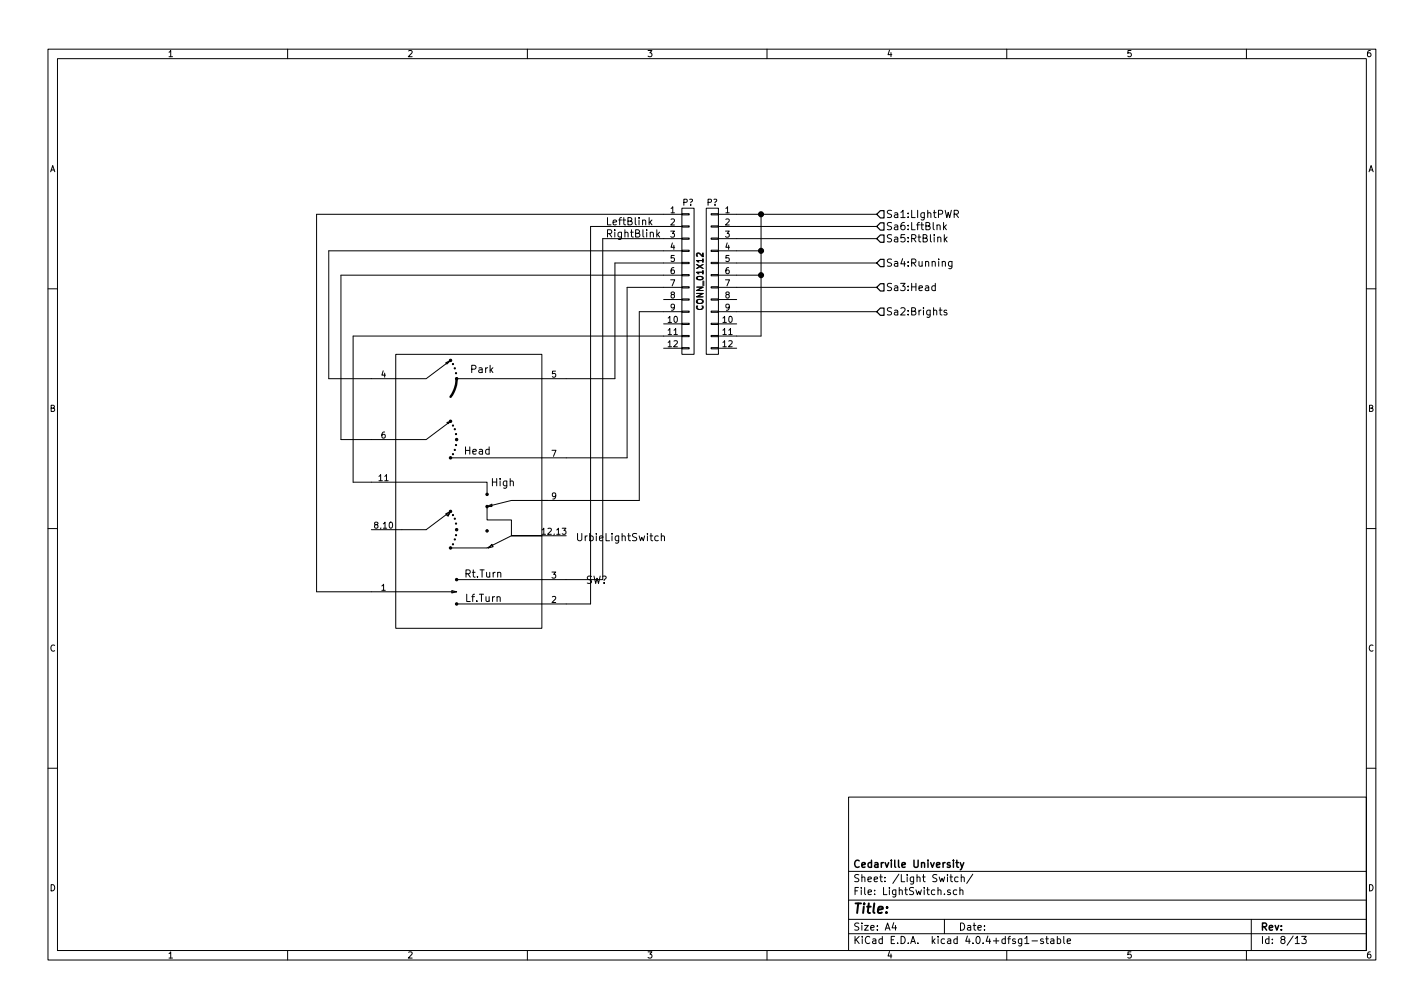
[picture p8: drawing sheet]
EESchema Schematic File Version 2
LIBS:UrbieSchematics-rescue
LIBS:power
LIBS:device
LIBS:transistors
LIBS:conn
LIBS:linear
LIBS:regul
LIBS:74xx
LIBS:cmos4000
LIBS:adc-dac
LIBS:memory
LIBS:xilinx
LIBS:microcontrollers
LIBS:dsp
LIBS:microchip
LIBS:analog_switches
LIBS:motorola
LIBS:texas
LIBS:intel
LIBS:audio
LIBS:interface
LIBS:digital-audio
LIBS:philips
LIBS:display
LIBS:cypress
LIBS:siliconi
LIBS:opto
LIBS:atmel
LIBS:contrib
LIBS:valves
LIBS:Supermileage
LIBS:UrbieSchematics-cache
EELAYER 25 0
EELAYER END
$Descr A4 11693 8268
encoding utf-8
Sheet 8 13
Title ""
Date ""
Rev ""
Comp "Cedarville University"
Comment1 ""
Comment2 ""
Comment3 ""
Comment4 ""
$EndDescr
$Comp
L UrbieLightSwitch SW?
U 1 1
P 4550 4200
F 0 "SW?" H 4900 3650 60  0000 C CNN
F 1 "UrbieLightSwitch" H 5100 4000 60  0000 C CNN
F 2 "" H 4900 3650 60  0001 C CNN
F 3 "" H 4900 3650 60  0001 C CNN
	1    4550 4200
	1    0    0    -1  
$EndComp
$Comp
L CONN_01X12 P?
U 1 1
P 5650 2300
F 0 "P?" H 5650 2950 50  0000 C CNN
F 1 "CONN_01X12" V 5750 2300 50  0000 C CNN
F 2 "" H 5650 2300 50  0000 C CNN
F 3 "" H 5650 2300 50  0000 C CNN
	1    5650 2300
	1    0    0    -1  
$EndComp
$Comp
L CONN_01X12 P?
U 1 1
P 5850 2300
F 0 "P?" H 5850 2950 50  0000 C CNN
F 1 "CONN_01X12" V 5950 2300 50  0000 C CNN
F 2 "" H 5850 2300 50  0000 C CNN
F 3 "" H 5850 2300 50  0000 C CNN
	1    5850 2300
	-1   0    0    -1  
$EndComp
Wire Wire Line
	2600 1750 5450 1750
Wire Wire Line
	2700 2050 5450 2050
Wire Wire Line
	2800 2250 5450 2250
Wire Wire Line
	2900 2750 5450 2750
Wire Wire Line
	6050 1750 7200 1750
Wire Wire Line
	6250 1750 6250 2750
Wire Wire Line
	6250 2050 6050 2050
Wire Wire Line
	6250 2250 6050 2250
Connection ~ 6250 2050
Wire Wire Line
	6250 2750 6050 2750
Connection ~ 6250 2250
Connection ~ 6250 1750
Text HLabel 7200 1750 2    60   Input ~ 0
Sa1:LIghtPWR
Text HLabel 7200 2550 2    60   Input ~ 0
Sa2:Brights
Text HLabel 7200 2350 2    60   Input ~ 0
Sa3:Head
Text HLabel 7200 2150 2    60   Input ~ 0
Sa4:Running
Text HLabel 7200 1950 2    60   Input ~ 0
Sa5:RtBlink
Text HLabel 7200 1850 2    60   Input ~ 0
Sa6:LftBlnk
Wire Wire Line
	6050 2550 7200 2550
Wire Wire Line
	6050 2350 7200 2350
Wire Wire Line
	6050 2150 7200 2150
Wire Wire Line
	6050 1950 7200 1950
Wire Wire Line
	7200 1850 6050 1850
Wire Wire Line
	2600 4850 3050 4850
Wire Wire Line
	2600 1750 2600 4850
Wire Wire Line
	2900 2750 2900 3950
Wire Wire Line
	2900 3950 3050 3950
Wire Wire Line
	2700 2050 2700 3100
Wire Wire Line
	2700 3100 3050 3100
Wire Wire Line
	2800 2250 2800 3600
Wire Wire Line
	2800 3600 3050 3600
Wire Wire Line
	5450 2550 5250 2550
Wire Wire Line
	5250 2550 5250 4100
Wire Wire Line
	5250 4100 4650 4100
Wire Wire Line
	5450 2350 5150 2350
Wire Wire Line
	5150 2350 5150 3750
Wire Wire Line
	5150 3750 4650 3750
Wire Wire Line
	5050 2150 5450 2150
Wire Wire Line
	5050 2150 5050 3100
Wire Wire Line
	5050 3100 4650 3100
Wire Wire Line
	5450 1950 4950 1950
Wire Wire Line
	4950 1950 4950 4750
Wire Wire Line
	5450 1850 4850 1850
Wire Wire Line
	4850 1850 4850 4950
Wire Wire Line
	4850 4950 4650 4950
Wire Wire Line
	4950 4750 4650 4750
Text Label 4975 1850 0    60   ~ 0
LeftBlink
Text Label 4975 1950 0    60   ~ 0
RightBlink
$EndSCHEMATC
